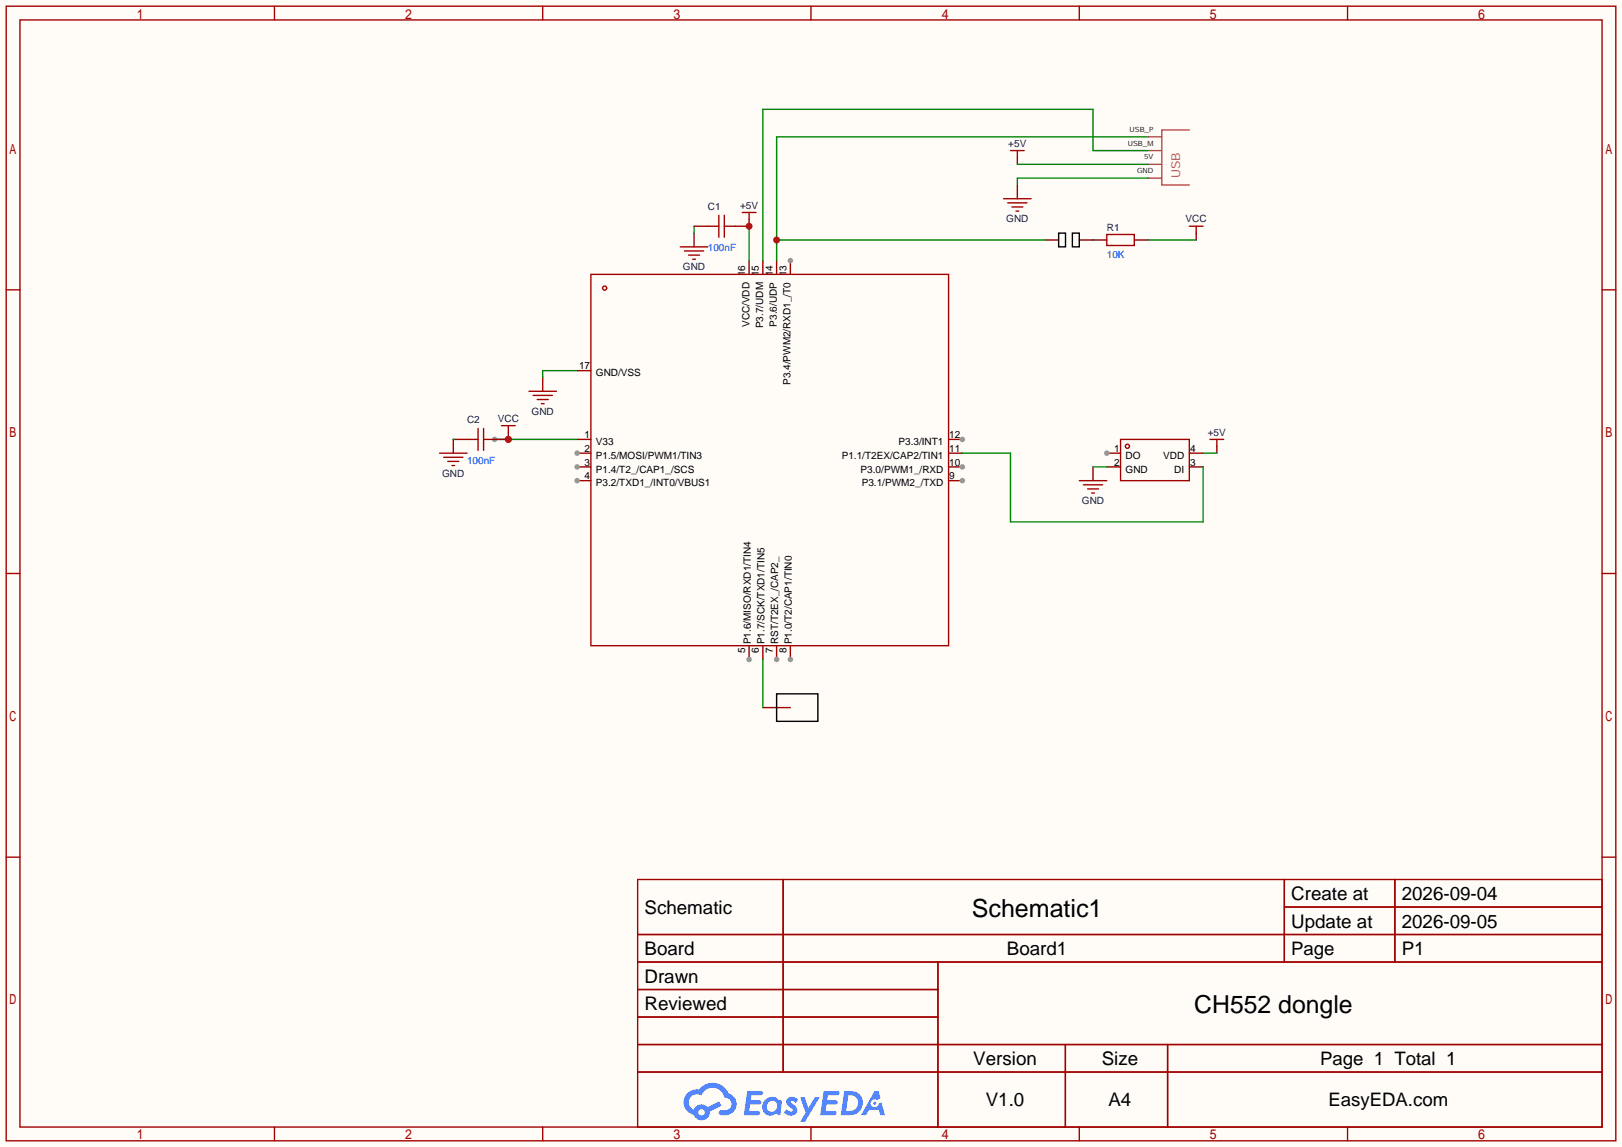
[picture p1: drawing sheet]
<svg xmlns="http://www.w3.org/2000/svg" width="299mm" height="212mm" viewBox="0 0 299 212" stroke-linecap="round" stroke-linejoin="round" font-family="sans-serif">
<path d="M0 0h299.5v211.8h-299.5z" fill="#fffcf7"/>
<g fill="none" stroke="#a10000" stroke-width=".25">
<path d="M1.1 1.1h297.2v209.6h-297.2zM3.7 3.7h292.1v204.5h-292.1zM50.7 1.1v2.6M100.2 1.1v2.6M149.7 1.1v2.6M199.3 1.1v2.6M248.8 1.1v2.6M1.1 53.5h2.6M295.8 53.5h2.5M1.1 105.9h2.6M295.8 105.9h2.5M1.1 158.3h2.6"/>
<path d="M295.8 158.3h2.5M117.7 162.4h178.1v45.8h-178.1zM117.7 172.6h178.1M117.7 177.7h178.1M144.6 162.4v35.6M173.2 177.7v30.5M237.1 162.4v15.3M237.1 167.5h58.7M257.5 162.4v15.3M117.7 182.8h55.5M117.7 192.9h178.1M117.7 187.8h55.5"/>
<path d="M117.7 198h178.1M196.7 192.9v15.3M215.6 192.9v15.3M50.7 208.2v2.5M100.2 208.2v2.5M149.7 208.2v2.5M199.3 208.2v2.5M248.8 208.2v2.5"/>
</g>
<g fill="#5487ff">
<path d="M145.5 202.8a1.3 1.3 0 0 1 1.8 .3l-.4 .6a.54 .54 0 0 0-.9-.2l.1 .2a1.58 1.58 0 0 1 1.1 1.6 1.43 1.43 0 0 1-2.5 .1l.5-.6a.64 .64 0 0 0 .5 .5 .64 .64 0 0 0 .7-.3l-.2-.2a1.6 1.6 0 0 1-1-1.6z"/>
<path d="M147.7 202.7h.9l.7 1.9 1.1-1.9h.9l-2.7 4.5h-.9l1-1.7z"/>
<path d="M138 201.5h1.6a1.31 1.31 0 0 1 1.2 .2 .4 .4 0 0 1-.3 .6h-1.8l-.1 .9h1.6a.4 .4 0 0 1 .4 .4 .4 .4 0 0 1-.4 .4h-1.7l-.2 1.2h.8a1.23 1.23 0 0 1 1.2 .2 .39 .39 0 0 1-.3 .6h-2.7z"/>
<path d="M152.1 201.5h1.6a1.32 1.32 0 0 1 1.3 .2 .39 .39 0 0 1-.4 .6h-1.7l-.2 .9h1.7a.4 .4 0 0 1 .3 .4 .4 .4 0 0 1-.4 .4h-1.7l-.2 1.2h.8a1.23 1.23 0 0 1 1.2 .2 .39 .39 0 0 1-.3 .6h-2.7z"/>
<path d="M161.5 201.5h.7l.4 1.3-.7 .4a.75 .75 0 0 0-1.1 .3 .75 .75 0 0 0 .5 1 .75 .75 0 0 0 .9-.6l.6-.3 .6 2.4h-.9l-.2-1h-1.9l-.5 1h-.9z"/>
<path d="M155.9 201.5l-.7 4.5h1.5a2.27 2.27 0 0 0 2.6-2.3 2.27 2.27 0 0 0-2.7-2.2zM156.6 202.3a1.5 1.5 0 0 1 1.8 1.5 1.5 1.5 0 0 1-1.9 1.4h-.3z"/>
<path d="M141.3 203.1a1.62 1.62 0 0 0-.4 2.1 1.62 1.62 0 0 0 2 .7l.4-.3 .3 .3 .5 .1 .3-2.5-.2-.3h-.4a1.58 1.58 0 0 0-2.5-.1zM141.9 203.6a.99 .99 0 0 1 1.6 .3 .99 .99 0 0 1-.9 1.4 .94 .94 0 0 1-1-.5 .94 .94 0 0 1 .3-1.2z"/>
<path d="M126.9 201.9a2.37 2.37 0 0 0 1.2 4 1.54 1.54 0 0 0 1.7 1 1.54 1.54 0 0 0 1.3-1.6l2.1-1.1-.5-.8-2 1.1a1.57 1.57 0 0 0-2.6 .4 1.5 1.5 0 0 1-.8-2.1 1.5 1.5 0 0 1 2.2-.5 2.23 2.23 0 0 1 2.3-1.4 2.23 2.23 0 0 1 2 1.8 1.16 1.16 0 0 1 1.2 1.1 1.16 1.16 0 0 1-1 1.3h-.7a.47 .47 0 0 0-.6 .3 .47 .47 0 0 0 .4 .6 2.23 2.23 0 0 0 2.3-.7 2.23 2.23 0 0 0 .4-2.3 2.16 2.16 0 0 0-1.3-1.1 3.2 3.2 0 0 0-5.4-.7l-1.2 .1zM129 205.4a.58 .58 0 0 1 1.1 0 .58 .58 0 0 1-1.1 0z"/>
<circle cx="161.5" cy="203.8" r=".28"/>
</g>
<path d="M138.3 48.1v2.6M140.8 48.1v2.6M143.4 48.1v2.6M145.9 48.1v2.6M106.6 68.5h2.5" fill="none" stroke="#870000" stroke-width=".25"/>
<circle cx="145.9" cy="48.1" r=".51" fill="#999"/>
<path d="M175.1 81.2h2.6" fill="none" stroke="#870000" stroke-width=".25"/>
<circle cx="177.7" cy="81.2" r=".51" fill="#999"/>
<path d="M175.1 83.7h2.6M175.1 86.2h2.6" fill="none" stroke="#870000" stroke-width=".25"/>
<circle cx="177.7" cy="86.2" r=".51" fill="#999"/>
<path d="M175.1 88.8h2.6" fill="none" stroke="#870000" stroke-width=".25"/>
<circle cx="177.7" cy="88.8" r=".51" fill="#999"/>
<path d="M145.9 119.3v2.5" fill="none" stroke="#870000" stroke-width=".25"/>
<circle cx="145.9" cy="121.8" r=".51" fill="#999"/>
<path d="M143.4 119.3v2.5" fill="none" stroke="#870000" stroke-width=".25"/>
<circle cx="143.4" cy="121.8" r=".51" fill="#999"/>
<path d="M138.3 119.3v2.5M140.8 119.3v2.5" fill="none" stroke="#870000" stroke-width=".25"/>
<circle cx="138.3" cy="121.8" r=".51" fill="#999"/>
<path d="M106.6 88.8h2.5" fill="none" stroke="#870000" stroke-width=".25"/>
<circle cx="106.6" cy="88.8" r=".51" fill="#999"/>
<path d="M106.6 86.2h2.5" fill="none" stroke="#870000" stroke-width=".25"/>
<circle cx="106.6" cy="86.2" r=".51" fill="#999"/>
<path d="M106.6 83.7h2.5" fill="none" stroke="#870000" stroke-width=".25"/>
<circle cx="106.6" cy="83.7" r=".51" fill="#999"/>
<path d="M138.3 40.5v1.3M93.9 79.9v1.3M100.2 69.7v2.6M83.7 81.2v2.5M106.6 81.2h2.5" fill="none" stroke="#870000" stroke-width=".25"/>
<g fill="none" stroke="#a10000" stroke-width=".25">
<path d="M137 39.2h2.6M138.3 39.2v1.3M109.1 50.7h66v68.6h-66zM92.6 78.6h2.5M93.9 78.6v1.3M97.7 72.3h5M98.4 73h3.6M99.2 73.8h2M99.9 74.5h.6M81.2 83.7h5M81.9 84.5h3.6M82.7 85.2h2"/>
<path d="M83.4 86h.5"/>
<circle cx="111.6" cy="53.2" r=".38"/>
</g>
<path d="M106.6 68.5h-6.4v1.2M91.3 81.2h15.3" fill="none" stroke="#008700" stroke-width=".25"/>
<circle cx="93.9" cy="81.2" r=".63" fill="#c00"/>
<circle cx="91.3" cy="81.2" r=".51" fill="#999"/>
<path d="M192.9 44.3h2.6M199.3 44.3h2.5" fill="none" stroke="#870000" stroke-width=".25"/>
<path d="M195.5 43.1h1.2v2.5h-1.2zM198 43.1h1.3v2.5h-1.3z" fill="none" stroke="#000" stroke-width=".25"/>
<path d="M212 25.3h-68.6v22.8M143.4 44.3h49.5" fill="none" stroke="#008700" stroke-width=".25"/>
<circle cx="143.4" cy="44.3" r=".63" fill="#c00"/>
<path d="M187.8 30.4h24.2M212 32.9h-24.2v1.3M212 27.8h-10.2v-7.6h-61v27.9M138.3 41.8v6.3M212 44.3h8.9" fill="none" stroke="#008700" stroke-width=".25"/>
<path d="M212 25.3h2.5M212 27.8h2.5M212 30.4h2.5M212 32.9h2.5M219.6 24h-5.1v10.2h5.1" fill="none" stroke="#a64a4a" stroke-width=".25"/>
<path d="M187.8 29.1v1.3M187.8 34.2v2.5M220.9 43.1v1.2M204.3 83.7h2.6" fill="none" stroke="#870000" stroke-width=".25"/>
<g fill="none" stroke="#a10000" stroke-width=".25">
<path d="M185.3 36.7h5.1M186.1 37.5h3.5M186.6 27.8h2.5M186.8 38.2h2M187.6 39h.5M187.8 27.8v1.3M219.6 41.8h2.5M220.9 41.8v1.3M206.9 81.2h12.7v7.6h-12.7z"/>
<circle cx="208.2" cy="82.4" r=".38"/>
</g>
<circle cx="204.3" cy="83.7" r=".51" fill="#999"/>
<path d="M128.1 43.1v2.5M135.8 41.8h2.5M201.8 44.3h2.5M209.4 44.3h2.6M201.8 86.2v2.6M204.3 86.2h2.6M219.6 86.2h2.5M219.6 83.7h2.5M224.7 82.4v1.3M140.8 130.7h5.1" fill="none" stroke="#870000" stroke-width=".25"/>
<path d="M125.6 45.6h5.1M126.4 46.4h3.5M127.1 47.1h2.1M127.9 47.9h.5M204.3 43.3h5.1v2h-5.1zM199.3 88.8h5M200 89.5h3.6M200.8 90.3h2M201.5 91.1h.6M223.4 81.2h2.5M224.7 81.2v1.2" fill="none" stroke="#a10000" stroke-width=".25"/>
<path d="M128.1 41.8v1.3M201.8 44.3h.1M201.8 86.2h2.5M222.1 83.7h2.6" fill="none" stroke="#008700" stroke-width=".25"/>
<path d="M143.4 128.1h7.6v5.1h-7.6z" fill="none" stroke="#000" stroke-width=".25"/>
<circle cx="138.3" cy="41.8" r=".63" fill="#c00"/>
<path d="M128.1 41.8h2.6M91.3 81.2h2.6" fill="none" stroke="#870000" stroke-width=".25"/>
<path d="M132.7 39.8v4M133.7 39.8v4M130.7 41.8h2M133.7 41.8h2.1" fill="none" stroke="#a10000" stroke-width=".25"/>
<circle cx="93.9" cy="81.2" r=".63" fill="#c00"/>
<path d="M83.7 81.2h2.5" fill="none" stroke="#870000" stroke-width=".25"/>
<path d="M88.3 79.1v4.1M89.3 79.1v4.1M86.2 81.2h2.1M89.3 81.2h2" fill="none" stroke="#a10000" stroke-width=".25"/>
<path d="M83.7 81.2h.1M177.7 83.7h8.9v12.7h35.5v-10.2M140.8 121.8v8.9" fill="none" stroke="#008700" stroke-width=".25"/>
<g font-size="4.6">
<text x="179.4" y="169.4">Schematic1</text>
<text x="220.5" y="187.1">CH552 dongle</text>
</g>
<g font-size="3.5">
<text x="238.4" y="166.2">Create at</text>
<text x="258.8" y="166.2">2026-09-04</text>
<text x="119" y="168.8">Schematic</text>
<text x="238.4" y="171.3">Update at</text>
<text x="258.8" y="171.3">2026-09-05</text>
<text x="119" y="176.4">Board</text>
<text x="185.9" y="176.4">Board1</text>
<text x="258.8" y="176.4">P1</text>
<text x="119" y="181.5">Drawn</text>
<text x="119" y="186.6">Reviewed</text>
<text x="179.7" y="196.7">Version</text>
<text x="203.4" y="196.7">Size</text>
<text x="182" y="204.3">V1.0</text>
<text x="204.7" y="204.3">A4</text>
</g>
<g font-size="3.4">
<text x="238.4" y="176.4">Page</text>
<text x="243.7" y="196.7">Page 1 Total 1</text>
<text x="245.3" y="204.3">EasyEDA.com</text>
</g>
<text font-size="2.3" fill="#a54b4b" x="217.9" y="32.9" transform="rotate(-90 217.9 32.9)">USB</text>
<g font-size="1.8" fill="#000080">
<text x="186.2" y="27.1">+5V</text>
<text x="130.7" y="38.8">C1</text>
<text x="136.6" y="38.5">+5V</text>
<text x="185.8" y="41.1">GND</text>
<text x="218.9" y="41.1">VCC</text>
<text x="204.3" y="42.6">R1</text>
<text x="126.1" y="50">GND</text>
<text x="91.9" y="77.9">VCC</text>
<text x="98.1" y="76.6">GND</text>
<text x="86.2" y="78.2">C2</text>
<text x="223" y="80.4">+5V</text>
<text x="81.6" y="88.1">GND</text>
<text x="199.7" y="93.1">GND</text>
</g>
<g font-size="1.8" fill="#00f">
<text x="130.7" y="46.4">100nF</text>
<text x="204.3" y="47.7">10K</text>
<text x="86.2" y="85.8">100nF</text>
</g>
<g font-size="1.8">
<text x="137.6" y="51" transform="rotate(-90 137.6 51)">16</text>
<text x="140.1" y="51" transform="rotate(-90 140.1 51)">15</text>
<text x="142.7" y="51" transform="rotate(-90 142.7 51)">14</text>
<text x="145.2" y="51" transform="rotate(-90 145.2 51)">13</text>
<text x="138.3" y="60.4" transform="rotate(-90 138.3 60.4)">VCC/VDD</text>
<text x="140.9" y="60.6" transform="rotate(-90 140.9 60.6)">P3.7/UDM</text>
<text x="143.4" y="60.3" transform="rotate(-90 143.4 60.3)">P3.6/UDP</text>
<text x="106.9" y="68.2">17</text>
<text x="110" y="69.5">GND/VSS</text>
<text x="146" y="71.1" transform="rotate(-90 146 71.1)">P3.4/PWM2/RXD1_/T0</text>
<text x="107.9" y="83.5">2</text>
<text x="107.9" y="80.9">1</text>
<text x="110" y="82.2">V33</text>
<text x="165.9" y="82.2">P3.3/INT1</text>
<text x="175.3" y="80.9">12</text>
<text x="175.3" y="83.5">11</text>
<text x="205.7" y="83.5">1</text>
<text x="219.7" y="83.5">4</text>
<text x="107.9" y="88.5">4</text>
<text x="107.9" y="86">3</text>
<text x="110" y="89.8">P3.2/TXD1_/INT0/VBUS1</text>
<text x="110" y="87.3">P1.4/T2_/CAP1_/SCS</text>
<text x="110" y="84.7">P1.5/MOSI/PWM1/TIN3</text>
<text x="155.4" y="84.7">P1.1/T2EX/CAP2/TIN1</text>
<text x="158.9" y="87.3">P3.0/PWM1_/RXD</text>
<text x="159.1" y="89.8">P3.1/PWM2_/TXD</text>
<text x="175.3" y="86">10</text>
<text x="175.3" y="88.5">9</text>
<text x="205.7" y="86">2</text>
<text x="207.8" y="84.7">DO</text>
<text x="207.8" y="87.3">GND</text>
<text x="214.7" y="84.7">VDD</text>
<text x="216.8" y="87.3">DI</text>
<text x="219.7" y="86">3</text>
<text x="138.6" y="119" transform="rotate(-90 138.6 119)">P1.6/MISO/RXD1/TIN4</text>
<text x="141.1" y="119" transform="rotate(-90 141.1 119)">P1.7/SCK/TXD1/TIN5</text>
<text x="143.7" y="119" transform="rotate(-90 143.7 119)">RST/T2EX_/CAP2_</text>
<text x="146.2" y="119" transform="rotate(-90 146.2 119)">P1.0/T2/CAP1/TIN0</text>
<text x="137.6" y="120.6" transform="rotate(-90 137.6 120.6)">5</text>
<text x="140.1" y="120.6" transform="rotate(-90 140.1 120.6)">6</text>
<text x="142.7" y="120.6" transform="rotate(-90 142.7 120.6)">7</text>
<text x="145.2" y="120.6" transform="rotate(-90 145.2 120.6)">8</text>
</g>
<g font-size="1.3" fill="#00000e">
<text x="208.2" y="26.9">USB_M</text>
<text x="208.5" y="24.3">USB_P</text>
<text x="211.2" y="29.4">5V</text>
<text x="209.9" y="32">GND</text>
</g>
</svg>
